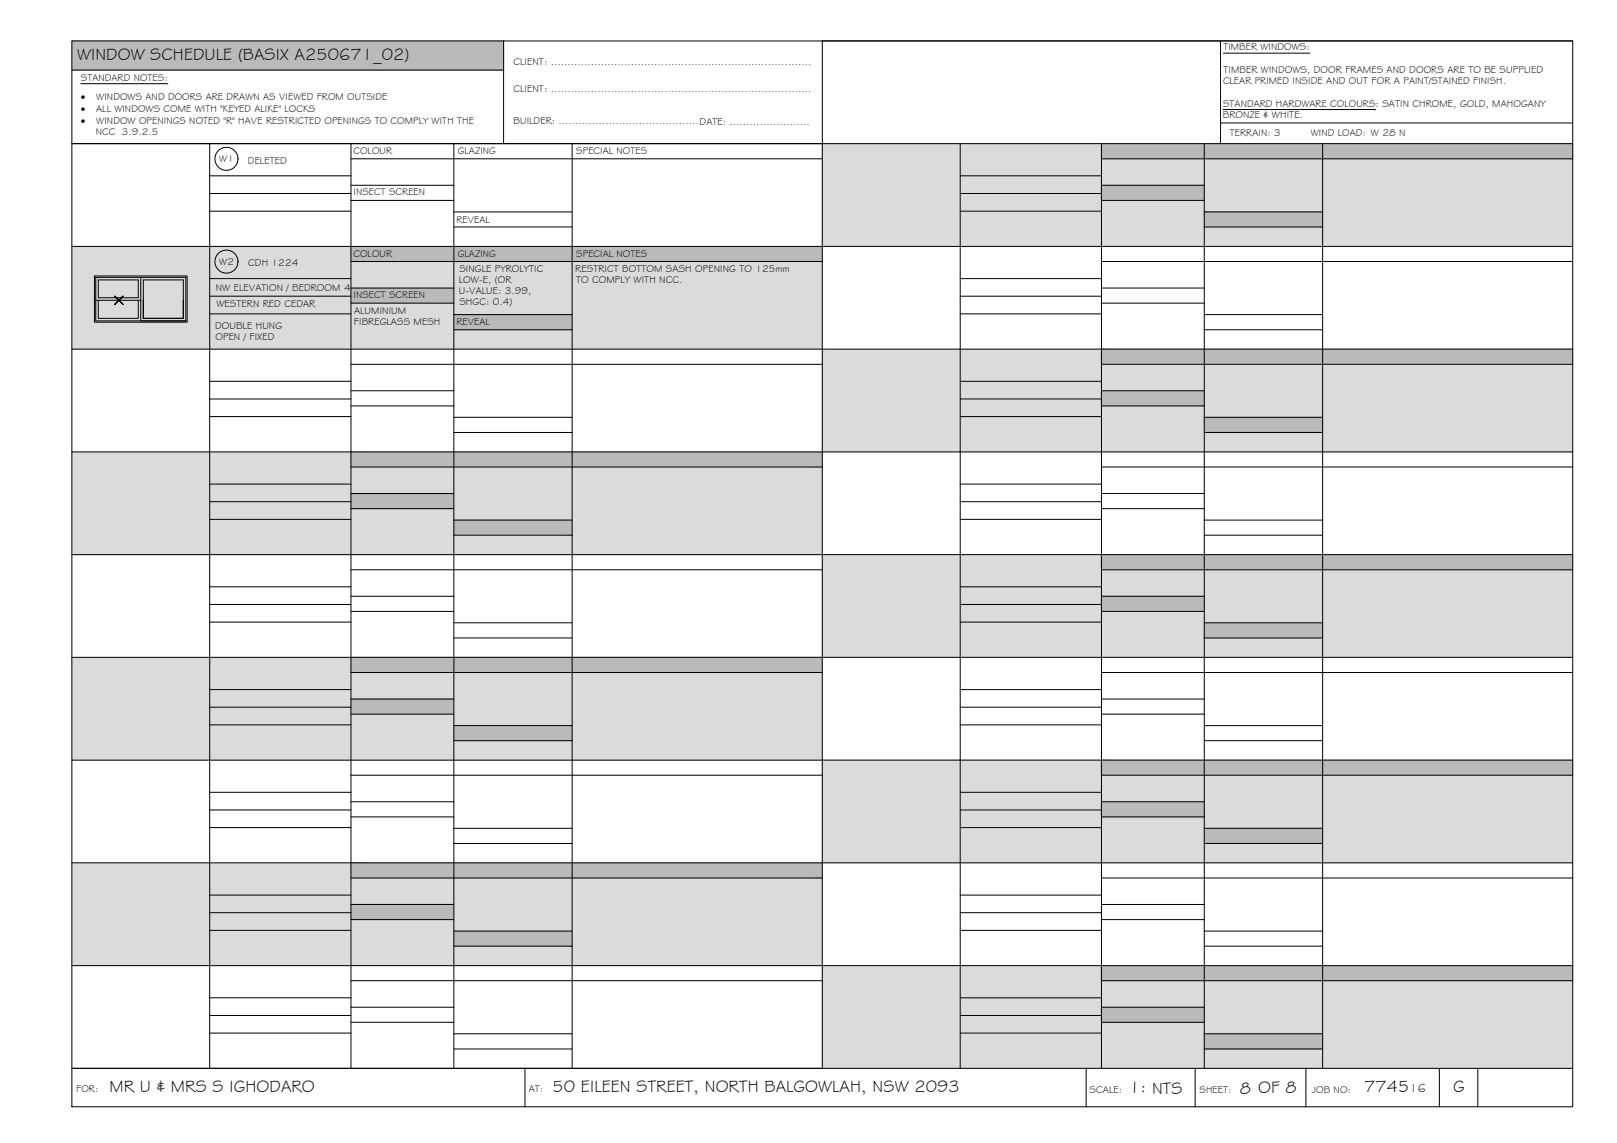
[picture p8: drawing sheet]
<svg xmlns="http://www.w3.org/2000/svg" width="420mm" height="297mm" viewBox="0 0 420 297" stroke-linecap="round" stroke-linejoin="round" font-family="sans-serif">
<!-- layer: WINDOW SCHEDULE HATCH -->
<g fill="#dbdbdb" stroke="#dbdbdb" stroke-width=".26">
<path d="M213.7 37.3l195 26.7v-26.7zM213.7 37.3l195 26.7h-195z"/>
<path d="M18.7 64l195 26.7v-26.7zM18.7 64l195 26.7h-195z"/>
<path d="M213.7 90.7l195 26.7v-26.7zM213.7 90.7l195 26.7h-195z"/>
<path d="M18.7 117.4l195 26.7v-26.7zM18.7 117.4l195 26.7h-195z"/>
<path d="M213.7 144.1l195 26.7v-26.7zM213.7 144.1l195 26.7h-195z"/>
<path d="M18.7 170.8l195 26.7v-26.7zM18.7 170.8l195 26.7h-195z"/>
<path d="M213.7 197.5l195 26.7v-26.7zM213.7 197.5l195 26.7h-195z"/>
<path d="M18.7 224.2l195 26.7v-26.7zM18.7 224.2l195 26.7h-195z"/>
<path d="M213.7 250.9l195 26.7v-26.7zM213.7 250.9l195 26.7h-195z"/>
</g>
<g fill="#bababa" stroke="#bababa" stroke-width=".26">
<path d="M18.7 10.6l112.2 7.6v-7.6zM18.7 10.6l112.2 7.6h-112.2z"/>
<path d="M286.2 37.3l122.5 4v-4zM286.2 37.3l122.5 4h-122.5z"/>
<path d="M286.2 48.1l26.7 4v-4zM286.2 48.1l26.7 4h-26.7z"/>
<path d="M312.9 55.1l30.8 3.9v-3.9zM312.9 55.1l30.8 3.9h-30.8z"/>
<path d="M91.2 64l122.5 4v-4zM91.2 64l122.5 4h-122.5z"/>
<path d="M91.2 74.9l26.7 3.9v-3.9zM91.2 74.9l26.7 3.9h-26.7z"/>
<path d="M117.9 81.8l30.8 3.9v-3.9zM117.9 81.8l30.8 3.9h-30.8z"/>
<path d="M286.2 90.7l122.5 4v-4zM286.2 90.7l122.5 4h-122.5z"/>
<path d="M286.2 101.6l26.7 3.9v-3.9zM286.2 101.6l26.7 3.9h-26.7z"/>
<path d="M312.9 108.5l30.8 3.9v-3.9zM312.9 108.5l30.8 3.9h-30.8z"/>
<path d="M91.2 117.4l122.5 4v-4zM91.2 117.4l122.5 4h-122.5z"/>
<path d="M91.2 128.3l26.7 3.9v-3.9zM91.2 128.3l26.7 3.9h-26.7z"/>
<path d="M117.9 135.2l30.8 3.9v-3.9zM117.9 135.2l30.8 3.9h-30.8z"/>
<path d="M286.2 144.1l122.5 4v-4zM286.2 144.1l122.5 4h-122.5z"/>
<path d="M286.2 155l26.7 3.9v-3.9zM286.2 155l26.7 3.9h-26.7z"/>
<path d="M312.9 161.9l30.8 3.9v-3.9zM312.9 161.9l30.8 3.9h-30.8z"/>
<path d="M91.2 170.8l122.5 4v-4zM91.2 170.8l122.5 4h-122.5z"/>
<path d="M91.2 181.6l26.7 4v-4zM91.2 181.6l26.7 4h-26.7z"/>
<path d="M117.9 188.6l30.8 3.9v-3.9zM117.9 188.6l30.8 3.9h-30.8z"/>
<path d="M286.2 197.5l122.5 4v-4zM286.2 197.5l122.5 4h-122.5z"/>
<path d="M286.2 208.4l26.7 3.9v-3.9zM286.2 208.4l26.7 3.9h-26.7z"/>
<path d="M312.9 215.3l30.8 3.9v-3.9zM312.9 215.3l30.8 3.9h-30.8z"/>
<path d="M91.2 224.2l122.5 4v-4zM91.2 224.2l122.5 4h-122.5z"/>
<path d="M91.2 235l26.7 4v-4zM91.2 235l26.7 4h-26.7z"/>
<path d="M117.9 242l30.8 3.9v-3.9zM117.9 242l30.8 3.9h-30.8z"/>
<path d="M286.2 250.9l122.5 4v-4zM286.2 250.9l122.5 4h-122.5z"/>
<path d="M286.2 261.8l26.7 3.9v-3.9zM286.2 261.8l26.7 3.9h-26.7z"/>
<path d="M312.9 268.7l30.8 3.9v-3.9zM312.9 268.7l30.8 3.9h-30.8z"/>
</g>
<!-- layer: BORDER -->
<g fill="none" stroke="#000" stroke-width=".26">
<path d="M18.7 10.6h390v277h-390zM18.7 18.2h112.2M130.9 10.6v26.7M317.1 10.6v26.7M408.7 10.6h-195v267M18.7 37.3h390M54.5 37.3v240.3M91.2 37.3v240.3M117.9 37.3v240.3M148.7 37.3v240.3M249.5 37.3v240.3M286.2 37.3v240.3"/>
<path d="M312.9 37.3v240.3M317.1 32h91.6M343.7 37.3v240.3M54.5 45.7h36.7M54.5 50.3h36.7M54.5 54.9h36.7M91.2 41.3h122.5M91.2 48.1h26.7M91.2 52.1h26.7M117.9 55.1h30.8M117.9 59h30.8M249.5 45.7h36.7"/>
<path d="M249.5 50.3h36.7M249.5 54.9h36.7M286.2 41.3h122.5M286.2 48.1h26.7M286.2 52.1h26.7M312.9 55.1h30.8M312.9 59h30.8M18.7 64h390M54.5 72.4h36.7M54.5 77h36.7M91.2 68h122.5M91.2 74.9h26.7"/>
<path d="M91.2 78.8h26.7M249.5 72.4h36.7M249.5 77h36.7M286.2 68h122.5M286.2 74.9h26.7M286.2 78.8h26.7M18.7 90.7h390M54.5 81.6h36.7M54.5 99.1h36.7M91.2 94.7h122.5M117.9 81.8h30.8M117.9 85.7h30.8"/>
<path d="M249.5 81.6h36.7M249.5 99.1h36.7M286.2 94.7h122.5M312.9 81.8h30.8M312.9 85.7h30.8M18.7 117.4h390M54.5 103.7h36.7M54.5 108.3h36.7M91.2 101.6h26.7M91.2 105.5h26.7M117.9 108.5h30.8M117.9 112.4h30.8"/>
<path d="M249.5 103.7h36.7M249.5 108.3h36.7M286.2 101.6h26.7M286.2 105.5h26.7M312.9 108.5h30.8M312.9 112.4h30.8M54.5 125.8h36.7M54.5 130.4h36.7M54.5 135h36.7M91.2 121.4h122.5M91.2 128.3h26.7M91.2 132.2h26.7"/>
<path d="M117.9 135.2h30.8M117.9 139.1h30.8M249.5 125.8h36.7M249.5 130.4h36.7M249.5 135h36.7M286.2 121.4h122.5M286.2 128.3h26.7M286.2 132.2h26.7M312.9 135.2h30.8M312.9 139.1h30.8M18.7 144.1h390M54.5 152.5h36.7"/>
<path d="M54.5 157.1h36.7M91.2 148.1h122.5M91.2 155h26.7M91.2 158.9h26.7M249.5 152.5h36.7M249.5 157.1h36.7M286.2 148.1h122.5M286.2 155h26.7M286.2 158.9h26.7M18.7 170.8h390M54.5 161.7h36.7M54.5 179.2h36.7"/>
<path d="M91.2 174.8h122.5M117.9 161.9h30.8M117.9 165.8h30.8M249.5 161.7h36.7M249.5 179.2h36.7M286.2 174.8h122.5M312.9 161.9h30.8M312.9 165.8h30.8M18.7 197.5h390M54.5 183.8h36.7M54.5 188.4h36.7M91.2 181.7h26.7"/>
<path d="M91.2 185.6h26.7M117.9 188.6h30.8M117.9 192.5h30.8M249.5 183.8h36.7M249.5 188.4h36.7M286.2 181.7h26.7M286.2 185.6h26.7M312.9 188.6h30.8M312.9 192.5h30.8M54.5 205.9h36.7M54.5 210.5h36.7M54.5 215.1h36.7"/>
<path d="M91.2 201.5h122.5M91.2 208.4h26.7M91.2 212.3h26.7M117.9 215.3h30.8M117.9 219.2h30.8M249.5 205.9h36.7M249.5 210.5h36.7M249.5 215.1h36.7M286.2 201.5h122.5M286.2 208.4h26.7M286.2 212.3h26.7M312.9 215.3h30.8"/>
<path d="M312.9 219.2h30.8M18.7 224.2h390M54.5 232.6h36.7M54.5 237.2h36.7M91.2 228.2h122.5M91.2 235h26.7M91.2 239h26.7M249.5 232.6h36.7M249.5 237.2h36.7M286.2 228.2h122.5M286.2 235h26.7M286.2 239h26.7"/>
<path d="M18.7 250.9h390M54.5 241.8h36.7M54.5 259.3h36.7M91.2 254.9h122.5M117.9 242h30.8M117.9 245.9h30.8M249.5 241.8h36.7M249.5 259.3h36.7M286.2 254.9h122.5M312.9 242h30.8M312.9 245.9h30.8M18.7 277.6h390"/>
<path d="M54.5 263.9h36.7M54.5 268.5h36.7M91.2 261.8h26.7M91.2 265.7h26.7M117.9 268.7h30.8M117.9 272.6h30.8M136.4 277.6v10M249.5 263.9h36.7M249.5 268.5h36.7M282.2 277.6v10M286.2 261.8h26.7M286.2 265.7h26.7"/>
<path d="M310.5 277.6v10M312.9 268.7h30.8M312.9 272.6h30.8M339.3 277.6v10M374 277.6v10M384 277.6v10"/>
</g>
<!-- layer: TEXT -->
<path d="M317.9 13.8h22.4M21 21.8h22.6M317.8 28.5h39.6" fill="none" stroke="#000" stroke-width=".26"/>
<!-- layer: WINDOWS -->
<g fill="none" stroke="#000" stroke-width=".26">
<path d="M24.9 72.1h23.4v11.3h-23.4zM24.9 78h11.7M25.5 78v4.7h10.4v-4.7M25.5 72.7h10.4v4.7h-10.4zM29.8 77l2.1 2.1M31.9 77l-2.1 2.1 2.1-2.1M31.9 77l-2.1 2.1M36.6 72.1v11.3h11.7M37.2 78v4.7v-10h10.4v10h-10.4h10.4v-4.7"/>
<circle cx="58.8" cy="41.3" r="3"/>
<circle cx="58.8" cy="68" r="3"/>
</g>
<!-- layer: NEWWORK -->
<path d="M24.5 71.7h24.1v12h-24.1z" fill="none" stroke="#000" stroke-width=".26"/>
<g font-size="4.5">
<text x="20" y="15.6">WINDOW SCHEDULE (BASIX A250671_02)</text>
<text x="28.5" y="283.7">MR U &amp; MRS S IGHODARO</text>
<text x="143.6" y="283.7">50 EILEEN STREET, NORTH BALGOWLAH, NSW 2093</text>
<text x="293.4" y="284">1: NTS</text>
<text x="322.2" y="284.2">8 OF 8</text>
<text x="354.5" y="283.8">7745</text>
<text x="377.6" y="283.8">G</text>
</g>
<text font-size="3.2" x="366.3" y="283.8">16</text>
<g font-size="2.6">
<text x="133.4" y="16.9">CLIENT: ..............................................................................</text>
<text x="317.9" y="13.1">TIMBER WINDOWS:</text>
<text x="21" y="21.1">STANDARD NOTES:</text>
<text x="317.8" y="21.9">CLEAR PRIMED INSIDE AND OUT FOR A PAINT/STAINED FINISH.</text>
<text x="317.9" y="19">TIMBER WINDOWS, DOOR FRAMES AND DOORS ARE TO BE SUPPLIED</text>
<text x="21" y="26.1">·</text>
<text x="21" y="29.1">·</text>
<text x="25" y="29.1">ALL WINDOWS COME WITH &quot;KEYED ALIKE&quot; LOCKS</text>
<text x="25" y="26.1">WINDOWS AND DOORS ARE DRAWN AS VIEWED FROM OUTSIDE</text>
<text x="133.4" y="24">CLIENT: ..............................................................................</text>
<text x="317.8" y="27.7">STANDARD HARDWARE COLOURS: SATIN CHROME, GOLD, MAHOGANY</text>
<text x="21" y="32.1">·</text>
<text x="24.9" y="35.1">NCC 3.9.2.5</text>
<text x="25" y="32.1">WINDOW OPENINGS NOTED &quot;R&quot; HAVE RESTRICTED OPENINGS TO COMPLY WITH THE</text>
<text x="133.4" y="32.3">BUILDER: ..........................................DATE: ........................</text>
<text x="317.7" y="30.7">BRONZE &amp; WHITE.</text>
<text x="319.6" y="35.4">TERRAIN: 3</text>
<text x="340.6" y="35.4">WIND LOAD: W 28 N</text>
<text x="91.8" y="40.1">COLOUR</text>
<text x="119" y="40.1">GLAZING</text>
<text x="149.7" y="40.1">SPECIAL NOTES</text>
<text x="57" y="42.1">W1</text>
<text x="64.4" y="42.5">DELETED</text>
<text x="91.8" y="50.7">INSECT SCREEN</text>
<text x="118.6" y="57.9">REVEAL</text>
<text x="57" y="68.8">W2</text>
<text x="64.5" y="69.3">CDH 1224</text>
<text x="91.8" y="66.8">COLOUR</text>
<text x="119" y="66.9">GLAZING</text>
<text x="119.4" y="70.6">SINGLE PYROLYTIC</text>
<text x="149.5" y="70.6">RESTRICT BOTTOM SASH OPENING TO 125mm</text>
<text x="149.7" y="66.9">SPECIAL NOTES</text>
<text x="56.1" y="75.7">NW ELEVATION / BEDROOM 4</text>
<text x="91.8" y="77.4">INSECT SCREEN</text>
<text x="119.2" y="73.5">LOW-E, (OR</text>
<text x="119.2" y="76.4">U-VALUE: 3.99,</text>
<text x="149.7" y="73.5">TO COMPLY WITH NCC.</text>
<text x="56.2" y="79.9">WESTERN RED CEDAR</text>
<text x="92" y="81.6">ALUMINIUM</text>
<text x="119.4" y="79.3">SHGC: 0.4)</text>
<text x="55.9" y="85.4">DOUBLE HUNG</text>
<text x="56" y="88.3">OPEN / FIXED</text>
<text x="92" y="84.4">FIBREGLASS MESH</text>
<text x="118.6" y="84.6">REVEAL</text>
<text x="19.8" y="283.8">FOR:</text>
<text x="137.4" y="283.7">AT:</text>
<text x="283.1" y="284">SCALE:</text>
<text x="311.7" y="284">SHEET:</text>
<text x="340.9" y="284">JOB NO:</text>
</g>
</svg>
